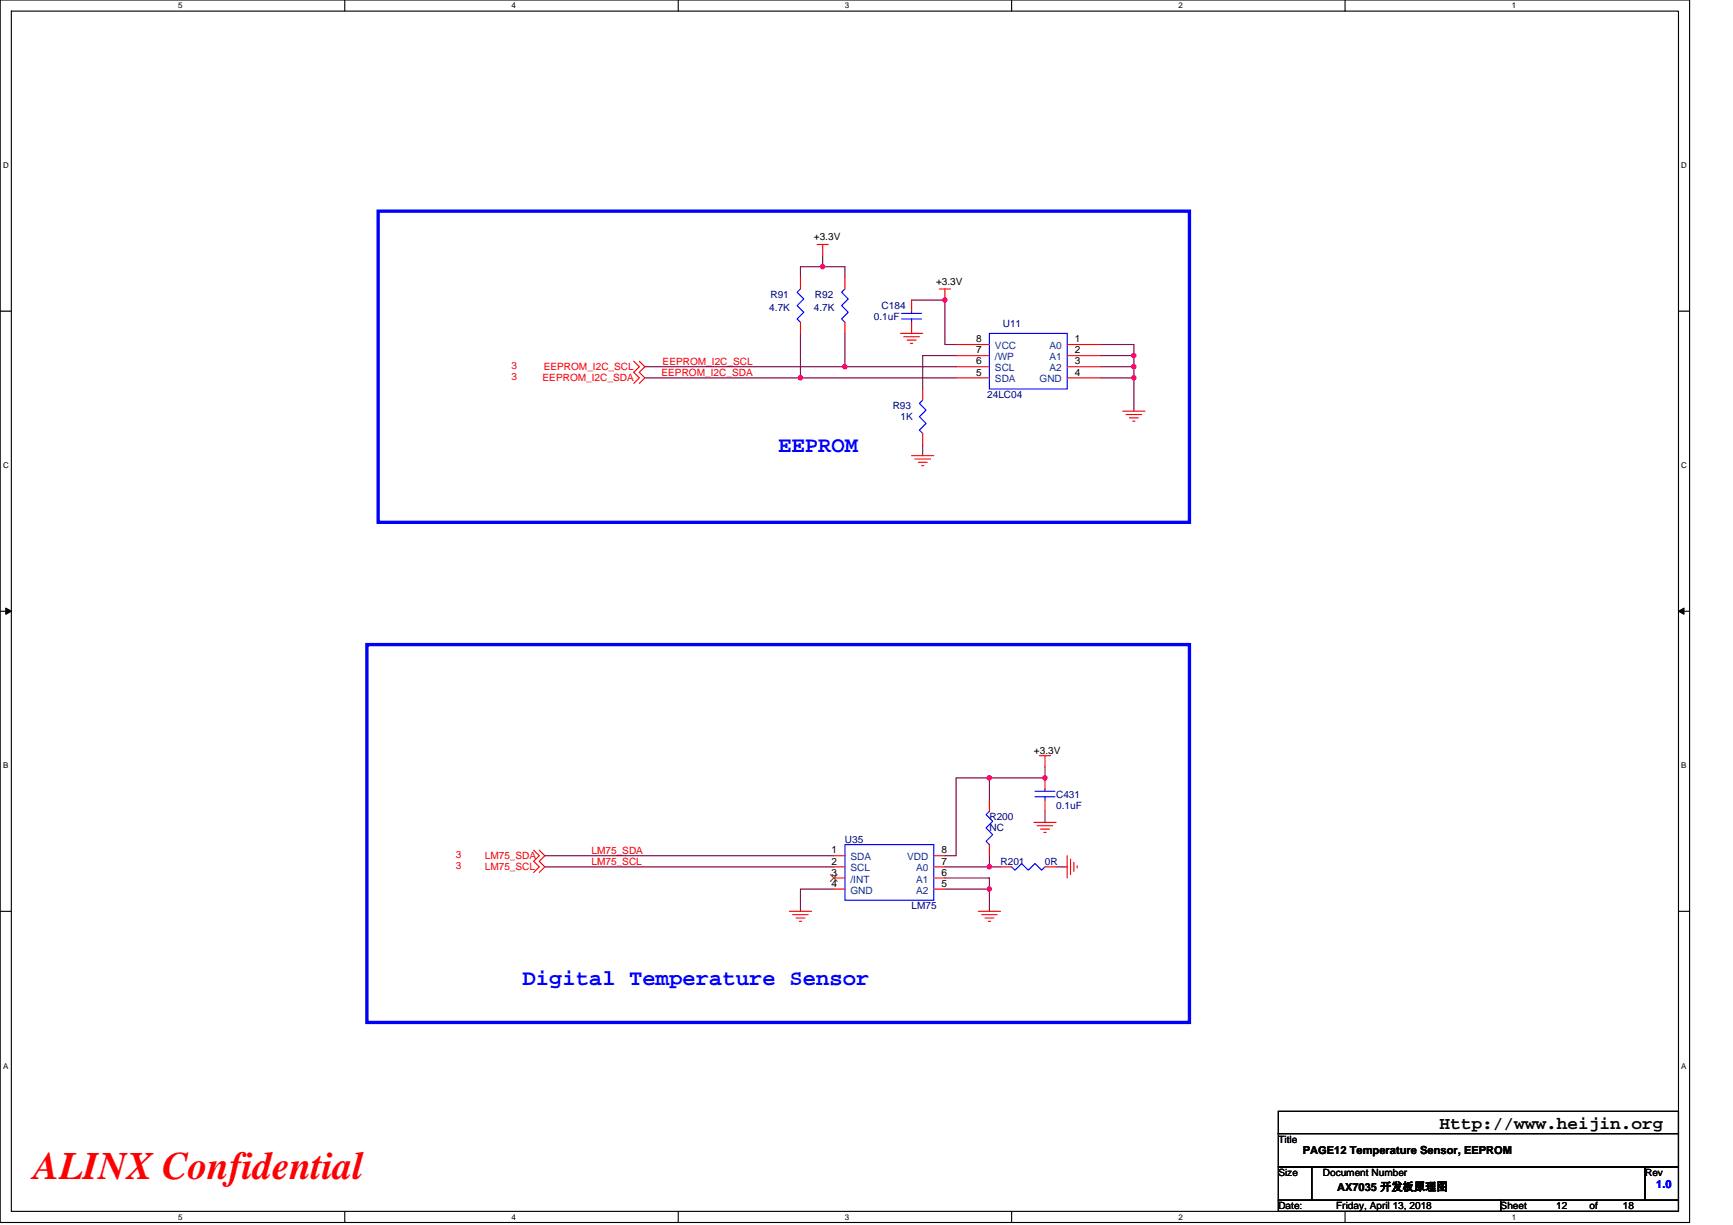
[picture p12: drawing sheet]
<svg xmlns="http://www.w3.org/2000/svg" width="297mm" height="210mm" viewBox="0 0 297 210" stroke-linecap="round" stroke-linejoin="round" font-family="sans-serif">
<path d="M0 0h289.6v209.5h-289.6zM1.9 1.9h285.8v205.7h-285.8z" fill="none" stroke="#000" stroke-width=".19"/>
<g fill="#fff">
<path d="M30.5 .2h.8v1.5h-.8z"/>
<path d="M30.5 207.8h.8v1.6h-.8z"/>
</g>
<path d="M59.1 0v1.9M59.1 207.6v1.9" fill="none" stroke="#000" stroke-width=".19"/>
<g fill="#fff">
<path d="M87.7 .2h.7v1.5h-.7z"/>
<path d="M87.7 207.8h.7v1.6h-.7z"/>
</g>
<path d="M116.2 0v1.9M116.2 207.6v1.9" fill="none" stroke="#000" stroke-width=".19"/>
<g fill="#fff">
<path d="M144.8 .2h.8v1.5h-.8z"/>
<path d="M144.8 207.8h.8v1.6h-.8z"/>
</g>
<path d="M173.4 0v1.9M173.4 207.6v1.9" fill="none" stroke="#000" stroke-width=".19"/>
<g fill="#fff">
<path d="M202 .2h.7v1.5h-.7z"/>
<path d="M202 207.8h.7v1.6h-.7z"/>
</g>
<path d="M230.5 0v1.9M230.5 207.6v1.9" fill="none" stroke="#000" stroke-width=".19"/>
<g fill="#fff">
<path d="M259.1 .2h.8v1.5h-.8z"/>
<path d="M259.1 207.8h.8v1.6h-.8z"/>
<path d="M.5 27.6h1v1.5h-1z"/>
<path d="M288.2 27.6h1v1.5h-1z"/>
<path d="M.5 79.1h1v1.5h-1z"/>
<path d="M288.2 79.1h1v1.5h-1z"/>
</g>
<path d="M0 53.3h1.9M287.7 53.3h1.9" fill="none" stroke="#000" stroke-width=".19"/>
<g fill="#fff">
<path d="M.5 130.5h.9v1.5h-.9z"/>
<path d="M288.2 130.5h.9v1.5h-.9z"/>
</g>
<path d="M0 104.8h1.9M287.7 104.8h1.9" fill="none" stroke="#000" stroke-width=".19"/>
<path d="M1 104.2l.9 .6-.9 .5zM287.7 104.8l.9-.6v1.1z" fill="#000" stroke="#000" stroke-width=".17"/>
<g fill="#fff">
<path d="M.5 181.9h.9v1.6h-.9z"/>
<path d="M288.2 181.9h.9v1.6h-.9z"/>
</g>
<path d="M0 156.2h1.9M287.7 156.2h1.9M219.1 190.5h68.6v3.8h-68.6zM219.1 194.3h68.6v5.7h-68.6zM219.1 200h5.7v5.7h-5.7zM219.1 205.7h38.1v1.9h-38.1zM224.8 200h57.2v5.7h-57.2zM257.2 205.7h30.5v1.9h-30.5zM282 200h5.7v5.7h-5.7z" fill="none" stroke="#000" stroke-width=".19"/>
<path d="M64.8 36.2h139.1v53.3h-139.1zM62.9 110.5h141v64.8h-141z" fill="none" stroke="#00f" stroke-width=".57"/>
<g fill="none" stroke="#800040" stroke-width=".19">
<path d="M137.2 57.1v7.7M141 43.8v1.9M141 45.7h-3.8v1.9M141 45.7h3.8v1.9M144.8 57.1v5.8M156.2 51.4h5.8v7.7h1.9M188.6 59.1h5.7v1.9M110.5 62.9h34.3M110.5 64.8h26.7M137.2 64.8h26.7M144.8 62.9h19.1M158.2 76.2v1.9"/>
<path d="M163.9 61h-5.7v5.7M188.6 62.9h5.7M188.6 64.8h5.7M188.6 61h5.7M194.3 62.9v1.9M194.3 61v1.9M194.3 64.8v5.7M169.6 133.3h-5.7v13.4h-1.9M169.6 133.3v3.9M179.1 131.4v1.9h-9.5M179.1 139.1v1.9M93.4 146.7h49.5"/>
<path d="M93.4 148.6h49.5M142.9 152.4h-5.7v3.8M162 152.4h7.6M162 150.5h7.6v1.9M162 148.6h7.6M169.6 148.6h1.9M169.6 152.4v3.8M169.6 146.7v1.9M181 148.6h1.9"/>
</g>
<g fill="#f0f" stroke="#f0f" stroke-width=".19">
<circle cx="194.3" cy="64.8" r=".38"/>
<circle cx="194.3" cy="62.9" r=".38"/>
<circle cx="137.2" cy="64.8" r=".38"/>
<circle cx="194.3" cy="60.9" r=".38"/>
<circle cx="144.8" cy="62.9" r=".38"/>
<circle cx="161.9" cy="51.4" r=".38"/>
<circle cx="141" cy="45.7" r=".38"/>
<circle cx="169.6" cy="152.4" r=".38"/>
<circle cx="179.1" cy="133.3" r=".38"/>
<circle cx="169.6" cy="133.3" r=".38"/>
<circle cx="169.6" cy="148.6" r=".38"/>
</g>
<g fill="none" stroke="#f00" stroke-width=".19">
<path d="M137.2 47.6v1.9M137.2 55.2v1.9M140.1 41.9h1.9M141 41.9v1.9M144.8 47.6v1.9M144.8 55.2v1.9M154.3 57.1h3.9M154.9 57.7h2.7M155.5 58.3h1.5M156.1 58.9h.3M156.2 51.4v1.9M156.2 55.2v1.9"/>
<path d="M161 49.5h1.9M162 49.5v1.9M163.9 59.1h5.7M182.9 59.1h5.7M108.6 61.9l1 1-1 .9 1 1-1 .9M109.6 61.9l.9 1-.9 .9 .9 1-.9 .9M156.2 78.1h3.9M156.8 78.7h2.7M157.4 79.2h1.5M158 79.8h.3M158.2 66.7v1.9M158.2 74.3v1.9"/>
<path d="M163.9 64.8h5.7M163.9 61h5.7M163.9 62.9h5.7M182.9 64.8h5.7M182.9 61h5.7M182.9 62.9h5.7M192.4 70.5h3.9M193 71.1h2.7M193.6 71.6h1.5M194.2 72.2h.3M169.6 137.2v1.9M178.2 129.5h1.9"/>
<path d="M179.1 129.5v1.9M179.1 133.3v2M179.1 137.2v1.9M91.5 145.7l.9 1-.9 .9 .9 1-.9 .9M92.4 145.7l1 1-1 .9 1 1-1 .9M135.3 156.2h3.8M135.9 156.8h2.6M136.4 157.4h1.6M137 157.9h.4M142.9 146.7h1.9M142.9 148.6h1.9M142.9 150.5h1.9"/>
<path d="M142.9 152.4h1.9M160.1 152.4h1.9M160.1 150.5h1.9M160.1 148.6h1.9M160.1 146.7h1.9M167.7 156.2h3.8M168.3 156.8h2.6M168.8 157.4h1.5M169.4 157.9h.4M169.6 144.8v1.9M171.5 148.6h1.9M177.2 141h3.8"/>
<path d="M177.8 141.5h2.6M178.3 142.1h1.6M178.9 142.7h.4M179.1 148.6h1.9M182.9 146.7v3.8M183.5 147.3v2.6M184.1 147.8v1.6M184.6 148.4v.4"/>
</g>
<g fill="none" stroke="#00f" stroke-width=".19">
<path d="M137.2 49.5l-.6 .6 1.2 1.1-1.2 1.2 1.2 1.1-1.2 1.2 .6 .5M144.8 49.5l-.6 .6 1.2 1.1-1.2 1.2 1.2 1.1-1.2 1.2 .6 .5M154.5 54.7h3.5M154.5 53.7h3.5M156.2 53.3v.4M156.2 54.7v.5M169.6 57.1h13.3v9.6h-13.3zM158.2 68.6l-.6 .6 1.1 1.1-1.1 1.1 1.1 1.2-1.1 1.1 .6 .6M169.6 139.1l-.6 .5 1.2 1.2-1.2 1.1 1.2 1.2-1.2 1.1 .6 .6M177.4 136.6h3.4M177.4 135.6h3.4M179.1 135.3v.3"/>
<path d="M179.1 136.6v.6M144.8 144.8h15.3v9.5h-15.3zM173.4 148.6l.6 .6 1.1-1.2 1.2 1.2 1.1-1.2 1.1 1.2 .6-.6"/>
</g>
<path d="M142.3 149.9l1.2 1.2M143.5 149.9l-1.2 1.2" fill="none" stroke="#804000" stroke-width=".17"/>
<text font-size="6.7" fill="#f00" x="5.8" y="202.2">ALINX Confidential</text>
<g font-size="3.8" fill="#00f">
<text x="133.4" y="77.5">EEPROM</text>
<text x="89.6" y="168.9">Digital Temperature Sensor</text>
</g>
<text font-size="3" x="246.7" y="193.4">Http://www.heijin.org</text>
<g font-size="1.9">
<text x="223.3" y="197.8">PAGE12 Temperature Sensor, EEPROM</text>
<text x="229.2" y="204.1">AX7035 开发板原理图</text>
</g>
<text font-size="1.9" fill="#00f" x="283.9" y="203.7">1.0</text>
<g font-size="1.7">
<text x="139.5" y="41.2">+3.3V</text>
<text x="160.4" y="48.8">+3.3V</text>
<text x="167.3" y="58.7">8</text>
<text x="184.3" y="58.7">1</text>
<text x="167.3" y="64.4">5</text>
<text x="167.3" y="60.6">7</text>
<text x="167.3" y="62.5">6</text>
<text x="184.3" y="64.4">4</text>
<text x="184.3" y="60.6">2</text>
<text x="184.3" y="62.5">3</text>
<text x="177.2" y="129.2">+3.3V</text>
<text x="142.5" y="146.3">1</text>
<text x="142.5" y="148.2">2</text>
<text x="161.4" y="146.3">8</text>
<text x="161.4" y="148.2">7</text>
<text x="142.5" y="150.1">3</text>
<text x="142.5" y="152">4</text>
<text x="161.4" y="152">5</text>
<text x="161.4" y="150.1">6</text>
<text x="219.1" y="195.9">Title</text>
<text x="219.1" y="201.6">Size</text>
<text x="226.7" y="201.6">Document Number</text>
<text x="282" y="201.6">Rev</text>
<text x="219.1" y="207.3">Date:</text>
<text x="229" y="207.3">Friday, April 13, 2018</text>
<text x="257.2" y="207.3">Sheet</text>
<text x="266.7" y="207.3">12</text>
<text x="272.5" y="207.3">of</text>
<text x="278.2" y="207.3">18</text>
</g>
<g font-size="1.7" fill="#000080">
<text x="131.9" y="53.4">4.7K</text>
<text x="132.1" y="51.1">R91</text>
<text x="139.5" y="53.4">4.7K</text>
<text x="139.7" y="51.1">R92</text>
<text x="151.1" y="53">C184</text>
<text x="149.8" y="54.9">0.1uF</text>
<text x="171.9" y="56">U11</text>
<text x="153" y="70.1">R93</text>
<text x="169.2" y="68.2">24LC04</text>
<text x="154.3" y="72">1K</text>
<text x="181" y="136.8">C431</text>
<text x="169.6" y="140.6">R200</text>
<text x="169.6" y="142.5">NC</text>
<text x="181" y="138.7">0.1uF</text>
<text x="144.8" y="144.4">U35</text>
<text x="171.5" y="148.2">R201</text>
<text x="179.1" y="148.2">0R</text>
<text x="156.2" y="155.9">LM75</text>
</g>
<g font-size="1.7" fill="#004080">
<text x="170.5" y="59.8">VCC</text>
<text x="179.9" y="59.8">A0</text>
<text x="170.5" y="65.6">SDA</text>
<text x="170.5" y="61.7">/WP</text>
<text x="170.5" y="63.6">SCL</text>
<text x="178.2" y="65.6">GND</text>
<text x="179.9" y="61.7">A1</text>
<text x="179.9" y="63.6">A2</text>
<text x="145.8" y="147.5">SDA</text>
<text x="145.8" y="149.4">SCL</text>
<text x="155.5" y="147.5">VDD</text>
<text x="157" y="149.4">A0</text>
<text x="145.8" y="151.3">/INT</text>
<text x="145.8" y="153.2">GND</text>
<text x="157" y="153.2">A2</text>
<text x="157" y="151.3">A1</text>
</g>
<g font-size="1.7" fill="#f00">
<text x="87.7" y="63.3">3</text>
<text x="87.7" y="65.2">3</text>
<text x="93" y="65.4">EEPROM_I2C_SDA</text>
<text x="93.2" y="63.5">EEPROM_I2C_SCL</text>
<text x="113.4" y="64.4">EEPROM_I2C_SDA</text>
<text x="113.6" y="62.5">EEPROM_I2C_SCL</text>
<text x="78.1" y="147.1">3</text>
<text x="78.1" y="149">3</text>
<text x="83.1" y="147.3">LM75_SDA</text>
<text x="83.1" y="149.2">LM75_SCL</text>
<text x="101.4" y="146.3">LM75_SDA</text>
<text x="101.4" y="148.2">LM75_SCL</text>
</g>
<g font-size="1.4">
<text x="30.5" y="1.4">5</text>
<text x="87.7" y="1.4">4</text>
<text x="144.8" y="1.4">3</text>
<text x="202" y="1.4">2</text>
<text x="259.1" y="1.4">1</text>
<text x=".5" y="28.9">D</text>
<text x="288.2" y="28.9">D</text>
<text x=".5" y="80.3">C</text>
<text x="288.2" y="80.3">C</text>
<text x=".5" y="131.7">B</text>
<text x="288.2" y="131.7">B</text>
<text x=".5" y="183.2">A</text>
<text x="288.2" y="183.2">A</text>
<text x="30.5" y="209.1">5</text>
<text x="87.7" y="209.1">4</text>
<text x="144.8" y="209.1">3</text>
<text x="202" y="209.1">2</text>
<text x="259.1" y="209.1">1</text>
</g>
</svg>
